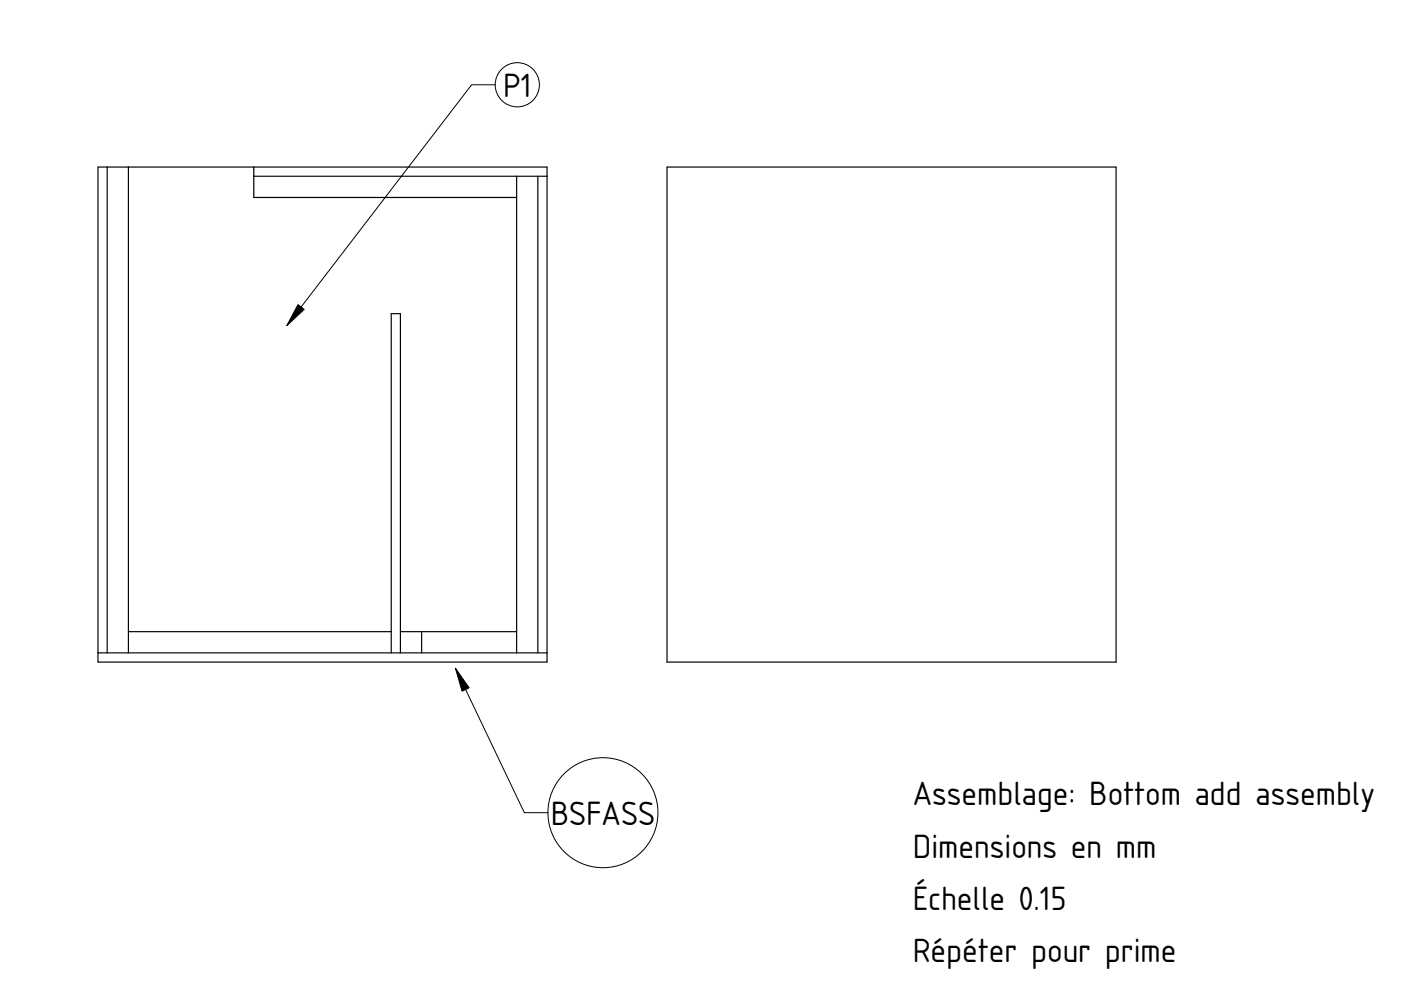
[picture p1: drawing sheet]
<svg xmlns="http://www.w3.org/2000/svg" width="297mm" height="210mm" viewBox="0 0 297 210" stroke-linecap="round" stroke-linejoin="round" font-family="sans-serif">
<g fill="none" stroke="#000" stroke-width=".25">
<path d="M20.8 35.4h95.2v105h-95.2zM22.7 35.4v103M27.2 35.4v103M53.8 35.4v6.5h55.7M53.8 37.4h62.2M109.5 37.4v101M114 37.4v101M141.4 35.4h95.2v105h-95.2zM20.8 138.4h95.2M27.2 133.9h55.7M82.9 138.4v-71.9h2v71.9M84.9 133.9h24.6"/>
<path d="M89.4 133.9v4.5"/>
</g>
<g fill="none" stroke="#000" stroke-width=".21">
<path d="M105 18h-5l-39.2 51.1M68.4 87.9h.1M96.6 141.7l14.6 30.6h5"/>
<circle cx="109.7" cy="18" r="4.7"/>
<circle cx="127.8" cy="172.3" r="11.7"/>
</g>
<path d="M63.2 64.6l1.3 1-3.7 3.5zM96.6 141.7l2.9 4.1-1.5 .8z" fill="#000" stroke="#000" stroke-width=".21"/>
<g font-size="6.7">
<text x="106.7" y="20.6">P1</text>
<text x="193.5" y="170.8">Assemblage: Bottom add assembly</text>
<text x="116.8" y="174.9">BSFASS</text>
<text x="193.5" y="181.8">Dimensions en mm</text>
<text x="193.5" y="192.9">Échelle 0.15</text>
<text x="193.5" y="204">Répéter pour prime</text>
</g>
</svg>
